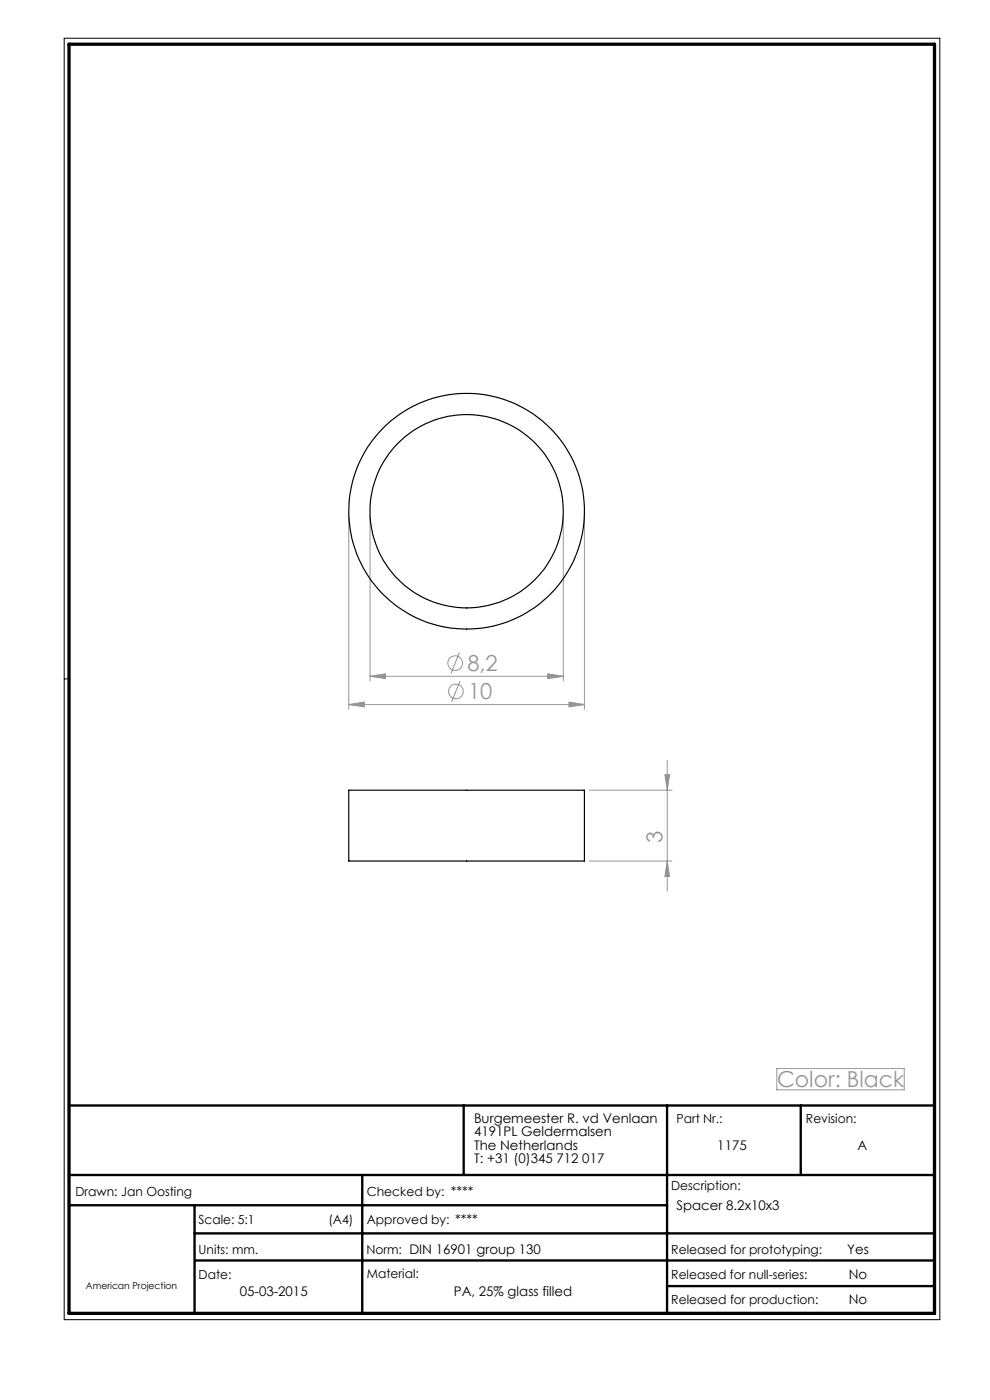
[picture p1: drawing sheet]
<svg xmlns="http://www.w3.org/2000/svg" width="210mm" height="297mm" viewBox="0 0 210 297" stroke-linecap="round" stroke-linejoin="round" font-family="sans-serif">
<path d="M13.6 8.1h185.8v271.9h-185.8zM14.6 144h-1" fill="none" stroke="#000" stroke-width=".21"/>
<path d="M14.6 234.5h183.6M98.4 234.5v14.8M141.5 234.5v44.1M169.9 234.5v14.8M14.6 249.3h183.6M14.6 255.7h126.9M41.3 255.7v22.9M76.8 249.3v29.3M41.3 261.7h156.9M41.4 267.4h156.8M141.5 272.8h56.7" fill="none" stroke="#000" stroke-width=".5"/>
<path d="M14.6 9.4h183.6v269.2h-183.6z" fill="none" stroke="#000" stroke-width=".7"/>
<g fill="none" stroke="#959595" stroke-width=".21">
<path d="M74 109.5v41M78.5 109.5v35M119.5 109.5v35M124 109.5v41M97.4 138.5l-1.7 4.4M74 149.5l3.3-.6v1.1zM74 149.5h50M78.5 143.5l3.3-.6v1.1zM78.5 143.5h41M97.6 144.5l-1.8 4.4M116.2 142.9l3.3 .6-3.3 .5zM120.7 148.9l3.3 .6-3.3 .5z"/>
<path d="M125 167.6h17.5M141 164.4h1l-.5 3.2zM141.5 161.3v27.7M125 182.7h17.5M141.5 182.7l.5 3.2h-1zM164.8 226.7h27v4.5h-27z"/>
<circle cx="96.6" cy="140.7" r="1.55"/>
<circle cx="96.7" cy="146.7" r="1.55"/>
</g>
<g fill="#959595">
<path d="M78.5 143.5l3.3-.6v1.1zM116.2 142.9l3.3 .6-3.3 .5zM74 149.5l3.3-.6v1.1zM120.7 148.9l3.3 .6-3.3 .5z"/>
<path d="M141.5 182.7l.5 3.2h-1zM141 164.4h1l-.5 3.2z"/>
</g>
<g fill="none" stroke="#000" stroke-width=".25">
<path d="M74 167.6h50v15.1h-50z"/>
<circle cx="99" cy="108.5" r="25"/>
<circle cx="99" cy="108.5" r="20.5"/>
</g>
<g font-size="4.7" fill="#959595">
<text x="99.1" y="142.4">8,2</text>
<text x="99.3" y="148.4">10</text>
<text x="140.5" y="178.9" transform="rotate(-90 140.5 178.9)">3</text>
<text x="164.8" y="230.6">Color: Black</text>
</g>
<g font-size="2.8">
<text x="100.5" y="238.2">Burgemeester R. vd Venlaan</text>
<text x="100.5" y="241.1">4191PL Geldermalsen</text>
<text x="100.5" y="243.9">The Netherlands</text>
<text x="152.2" y="243.9">1175</text>
<text x="181.9" y="243.9">A</text>
<text x="100.5" y="246.7">T: +31 (0)345 712 017</text>
<text x="143.5" y="256.7">Spacer 8.2x10x3</text>
<text x="179.7" y="266">Yes</text>
<text x="50.9" y="275">05-03-2015</text>
<text x="96.3" y="275">PA, 25% glass filled</text>
<text x="180" y="271.4">No</text>
<text x="180" y="276.6">No</text>
</g>
<g font-size="2.7">
<text x="143.5" y="238.2">Part Nr.:</text>
<text x="171" y="238.2">Revision:</text>
<text x="16" y="253.7">Drawn: Jan Oosting</text>
<text x="77.8" y="253.7">Checked by: ****</text>
<text x="142.4" y="252.5">Description:</text>
<text x="42.1" y="259.7">Scale: 5:1</text>
<text x="69.7" y="259.7">(A4)</text>
<text x="77.8" y="259.7">Approved by: ****</text>
<text x="42.1" y="266">Units: mm.</text>
<text x="77.7" y="266">Norm: DIN 16901 group 130</text>
<text x="142.4" y="266">Released for prototyping:</text>
<text x="42.1" y="271.3">Date:</text>
<text x="77.8" y="271">Material:</text>
<text x="142.4" y="271.3">Released for null-series:</text>
<text x="142.4" y="276.6">Released for production:</text>
</g>
<text font-size="2" x="18.2" y="273.4">American Projection</text>
</svg>
